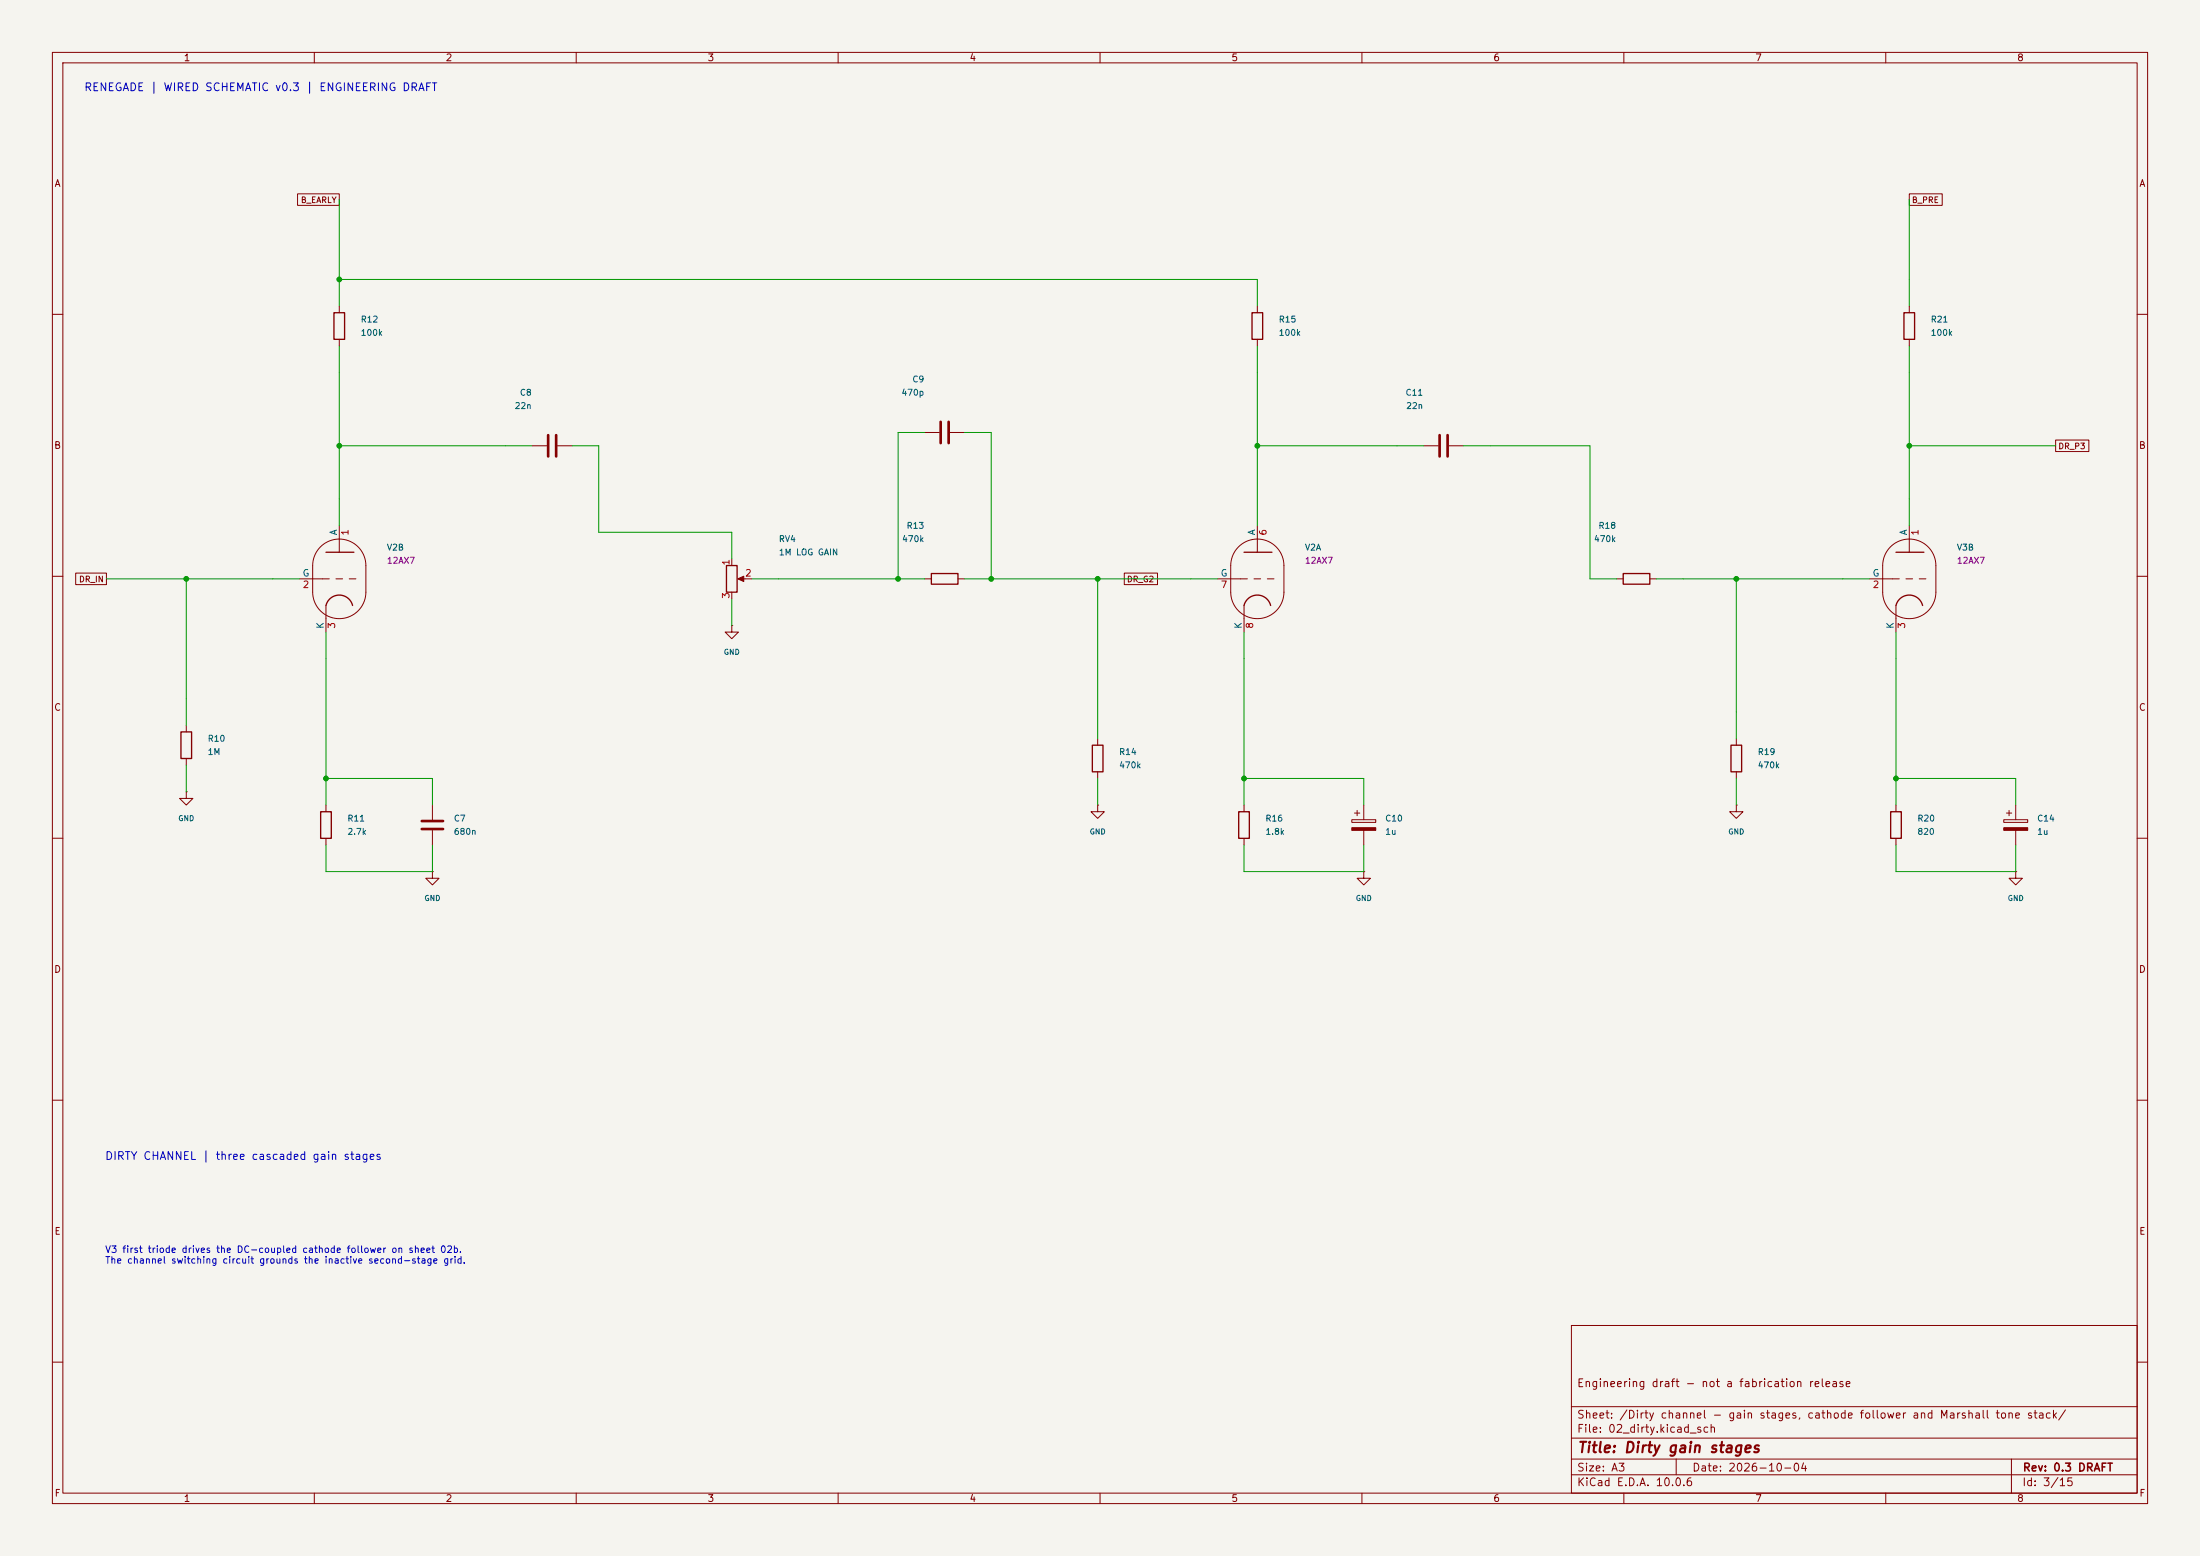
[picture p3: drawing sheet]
<svg xmlns="http://www.w3.org/2000/svg" width="420mm" height="297mm" viewBox="0 0 420 297" stroke-linecap="round" stroke-linejoin="round" font-family="sans-serif">
<path d="M0 0h420v297h-420z" fill="#f5f4ef" stroke="#f5f4ef" stroke-width=".19"/>
<g fill="none" stroke="#840000" stroke-width=".19">
<path d="M10 10h400v277h-400zM12 12h396v273h-396zM60 10v2M110 10v2M160 10v2M210 10v2M260 10v2M310 10v2M360 10v2M56.8 37h8v2.2h-8zM364.5 37h6.3v2.2h-6.3zM64.8 58.4v1.3"/>
<path d="M240 58.4v1.3M364.5 58.4v1.3M10 60h2M64.8 64.8v1.2M240 64.8v1.2M364.5 64.8v1.2M408 60h2M101.6 85.1h2.8M106.4 85.1h2.8M176.5 82.6h2.8M181.4 82.6h2.7M271.8 85.1h2.8"/>
<path d="M276.6 85.1h2.8M392.4 84h6.4v2.2h-6.4zM10 110h2M14.5 109.4h5.8v2.2h-5.8zM57.1 110.5h5.8M61.2 104.4a5.1 5.1 0 0 1 5.5-1.1 5.1 5.1 0 0 1 3.1 4.7v5a5.1 5.1 0 0 1-5 5.1 5.1 5.1 0 0 1-5.1-5.1v-5a5.1 5.1 0 0 1 1.5-3.6zM62.2 115.6v5.1M64.1 110.5h1.3M64.8 100.3v5.1M66.7 110.5h1.2M139.7 119.4v1.3h1.3l-1.3 1.2-1.3-1.2h1.3M139.7 119.4h.1"/>
<path d="M139.7 106.7v1.3M139.7 113v1.3M141.2 110.5h2.3M176.5 110.5h1.3M182.9 110.5h1.2M214.6 109.4h6.4v2.2h-6.4zM232.4 110.5h5.7M236.4 104.4a5.1 5.1 0 0 1 5.6-1.1 5.1 5.1 0 0 1 3.1 4.7v5a5.1 5.1 0 0 1-5.1 5.1 5.1 5.1 0 0 1-5.1-5.1v-5a5.1 5.1 0 0 1 1.5-3.6zM237.5 115.6v5.1M239.4 110.5h1.3M240 100.3v5.1M241.9 110.5h1.3"/>
<path d="M308.6 110.5h1.3M315 110.5h1.2M356.9 110.5h5.7M360.9 104.4a5.1 5.1 0 0 1 5.5-1.1 5.1 5.1 0 0 1 3.2 4.7v5a5.1 5.1 0 0 1-5.1 5.1 5.1 5.1 0 0 1-5.1-5.1v-5a5.1 5.1 0 0 1 1.5-3.6zM361.9 115.6v5.1M363.9 110.5h1.2M364.5 100.3v5.1M366.4 110.5h1.3M408 110h2M35.6 138.4v1.3M10 160h2M35.6 151.1v1.3h1.2l-1.2 1.3-1.3-1.3h1.3"/>
<path d="M35.6 151.1h.1M35.6 144.8v1.3M62.2 153.7v1.2M82.5 153.7v2.8M82.5 158.5v2.8M209.5 153.7v1.2h1.3l-1.3 1.3-1.2-1.3h1.2M209.5 153.7h.1M209.5 141v1.2M209.5 147.3v1.3M237.5 153.7v1.2M258.1 156.5h4.5v.5h-4.5zM258.6 155.2h1"/>
<path d="M259.1 154.7v1M260.3 153.7v2.8M260.3 158.5v2.8M331.5 153.7v1.2h1.2l-1.2 1.3-1.3-1.3h1.3M331.5 153.7h.1M331.5 141v1.2M331.5 147.3v1.3M361.9 153.7v1.2M382.5 156.5h4.6v.5h-4.6zM383 155.2h1M383.5 154.7v1M384.8 153.7v2.8"/>
<path d="M384.8 158.5v2.8M408 160h2M62.2 160v1.3M82.5 166.4v1.2h1.3l-1.3 1.3-1.2-1.3h1.2M82.5 166.4h.1M237.5 160v1.3M260.3 166.4v1.2h1.3l-1.3 1.3-1.2-1.3h1.2M260.3 166.4h.1M361.9 160v1.3M384.8 166.4v1.2h1.3l-1.3 1.3-1.3-1.3h1.3M384.8 166.4h.1M10 210h2"/>
<path d="M408 210h2M300 253h108v32h-108zM10 260h2M300 278.5h108M300 274.5h108M300 268.5h108M320 278.5v3M384 278.5v6.5M408 260h2M60 285v2M110 285v2M160 285v2"/>
<path d="M210 285v2M260 285v2M300 281.5h108M310 285v2M360 285v2"/>
</g>
<g fill="none" stroke="#840000" stroke-width=".25">
<path d="M63.8 59.7h2v5.1h-2zM239 59.7h2v5.1h-2zM363.5 59.7h2v5.1h-2zM62.2 105.4h5.4M62.2 115.6a2.62 2.62 0 0 1 2.6-2 2.62 2.62 0 0 1 2.5 2M138.7 108h2v5h-2zM177.8 109.5h5.1v2h-5.1zM237.5 105.4h5.3M237.5 115.6a2.62 2.62 0 0 1 2.5-2 2.62 2.62 0 0 1 2.6 2M309.9 109.5h5.1v2h-5.1zM361.9 105.4h5.4M361.9 115.6a2.62 2.62 0 0 1 2.6-2 2.62 2.62 0 0 1 2.5 2"/>
<path d="M34.5 139.7h2.1v5.1h-2.1zM61.2 154.9h2v5.1h-2zM208.5 142.2h2.1v5.1h-2.1zM236.5 154.9h2v5.1h-2zM330.5 142.2h2v5.1h-2zM360.9 154.9h2.1v5.1h-2.1z"/>
</g>
<path d="M104.6 83.1v4M106.2 83.1v4M179.6 80.5v4.1M181.1 80.5v4.1M274.8 83.1v4M276.4 83.1v4M80.5 156.7h4.1M80.5 158.2h4.1" fill="none" stroke="#840000" stroke-width=".51"/>
<g fill="#840000" stroke="#840000" stroke-width=".19">
<path d="M140.8 110.5l1.2-.5v1z"/>
<path d="M258.1 158h4.5v.5h-4.5z"/>
<path d="M382.5 158h4.6v.5h-4.6z"/>
</g>
<g fill="none" stroke="#009600" stroke-width=".19">
<path d="M64.8 38.1v20.3M364.5 38.1v20.3M64.8 53.3h175.2v5.1M64.8 66v34.3M240 66v34.3M364.5 66v34.3M64.8 85.1h36.8M109.2 85.1h5.1v16.5h25.4v5.1M176.5 82.6h-5.1v27.9M184.1 82.6h5.1v27.9M240 85.1h31.8M279.4 85.1h24.1v25.4h5.1"/>
<path d="M364.5 85.1h27.9M20.3 110.5h36.8M35.6 110.5v27.9M139.7 114.3v5.1M143.5 110.5h33M184.1 110.5h48.3M209.5 110.5v30.5M316.2 110.5h40.7M331.5 110.5v30.5M62.2 120.7v33M237.5 120.7v33M361.9 120.7v33"/>
<path d="M35.6 146.1v5M62.2 148.6h20.3v5.1M209.5 148.6v5.1M237.5 148.6h22.8v5.1M331.5 148.6v5.1M361.9 148.6h22.9v5.1M62.2 161.3v5.1h20.3v-5.1M237.5 161.3v5.1h22.8v-5.1M361.9 161.3v5.1h22.9v-5.1"/>
</g>
<g fill="#009600" stroke="#009600" stroke-width=".19">
<circle cx="361.9" cy="148.6" r=".46"/>
<circle cx="331.5" cy="110.5" r=".46"/>
<circle cx="364.5" cy="85.1" r=".46"/>
<circle cx="64.8" cy="53.3" r=".46"/>
<circle cx="64.8" cy="85.1" r=".46"/>
<circle cx="35.6" cy="110.5" r=".46"/>
<circle cx="62.2" cy="148.6" r=".46"/>
<circle cx="189.2" cy="110.5" r=".46"/>
<circle cx="171.4" cy="110.5" r=".46"/>
<circle cx="240" cy="85.1" r=".46"/>
<circle cx="209.5" cy="110.5" r=".46"/>
<circle cx="237.5" cy="148.6" r=".46"/>
</g>
<text font-size="2" fill="#840000" x="301" y="277.8">Title: Dirty gain stages</text>
<g font-size="1.5" fill="#0000c2">
<text x="16" y="17.8">RENEGADE | WIRED SCHEMATIC v0.3 | ENGINEERING DRAFT</text>
<text x="20" y="221.8">DIRTY CHANNEL | three cascaded gain stages</text>
</g>
<g font-size="1.5" fill="#840000">
<text x="300.9" y="265.1">Engineering draft - not a fabrication release</text>
<text x="300.9" y="273.8">File: 02_dirty.kicad_sch</text>
<text x="300.9" y="271.1">Sheet: /Dirty channel - gain stages, cathode follower and Marshall tone stack/</text>
<text x="300.9" y="281.2">Size: A3</text>
<text x="322.9" y="281.2">Date: 2026-10-04</text>
<text x="386" y="281.2">Rev: 0.3 DRAFT</text>
<text x="300.9" y="284">KiCad E.D.A. 10.0.6</text>
<text x="385.9" y="284">Id: 3/15</text>
</g>
<g font-size="1.3" fill="#840000">
<text x="35" y="12">1</text>
<text x="85" y="12">2</text>
<text x="135" y="12">3</text>
<text x="185" y="12">4</text>
<text x="235" y="12">5</text>
<text x="285" y="12">6</text>
<text x="335" y="12">7</text>
<text x="385" y="12">8</text>
<text x="10.3" y="36">A</text>
<text x="408.3" y="36">A</text>
<text x="10.2" y="86">B</text>
<text x="408.2" y="86">B</text>
<text x="10.2" y="136">C</text>
<text x="408.2" y="136">C</text>
<text x="10.2" y="186">D</text>
<text x="408.2" y="186">D</text>
<text x="10.3" y="236">E</text>
<text x="408.3" y="236">E</text>
<text x="10.3" y="286">F</text>
<text x="35" y="287">1</text>
<text x="85" y="287">2</text>
<text x="135" y="287">3</text>
<text x="185" y="287">4</text>
<text x="235" y="287">5</text>
<text x="285" y="287">6</text>
<text x="335" y="287">7</text>
<text x="385" y="287">8</text>
<text x="408.3" y="286">F</text>
</g>
<g font-size="1.3" fill="#006464">
<text x="64.6" y="102.3" transform="rotate(-90 64.6 102.3)">A</text>
<text x="239.9" y="102.3" transform="rotate(-90 239.9 102.3)">A</text>
<text x="364.4" y="102.3" transform="rotate(-90 364.4 102.3)">A</text>
<text x="57.7" y="110.4">G</text>
<text x="232.9" y="110.4">G</text>
<text x="357.4" y="110.4">G</text>
<text x="62.1" y="120.1" transform="rotate(-90 62.1 120.1)">K</text>
<text x="237.4" y="120.1" transform="rotate(-90 237.4 120.1)">K</text>
<text x="361.8" y="120.1" transform="rotate(-90 361.8 120.1)">K</text>
</g>
<g font-size="1.3" fill="#a90000">
<text x="66.8" y="102.3" transform="rotate(-90 66.8 102.3)">1</text>
<text x="242.1" y="102.3" transform="rotate(-90 242.1 102.3)">6</text>
<text x="366.6" y="102.3" transform="rotate(-90 366.6 102.3)">1</text>
<text x="57.7" y="112.6">2</text>
<text x="139.6" y="108" transform="rotate(-90 139.6 108)">1</text>
<text x="142.1" y="110.4">2</text>
<text x="232.9" y="112.6">7</text>
<text x="357.4" y="112.6">2</text>
<text x="139.6" y="114.4" transform="rotate(-90 139.6 114.4)">3</text>
<text x="64.3" y="120.1" transform="rotate(-90 64.3 120.1)">3</text>
<text x="239.6" y="120.1" transform="rotate(-90 239.6 120.1)">8</text>
<text x="364" y="120.1" transform="rotate(-90 364 120.1)">3</text>
</g>
<g font-size="1.3" fill="#0000c2">
<text x="20" y="239.5">V3 first triode drives the DC-coupled cathode follower on sheet 02b.</text>
<text x="20" y="241.5">The channel switching circuit grounds the inactive second-stage grid.</text>
</g>
<g font-size="1.2" fill="#006464">
<text x="68.8" y="61.8">R12</text>
<text x="68.8" y="64.4">100k</text>
<text x="244" y="61.8">R15</text>
<text x="244" y="64.4">100k</text>
<text x="368.5" y="61.8">R21</text>
<text x="368.5" y="64.4">100k</text>
<text x="99.1" y="75.8">C8</text>
<text x="172" y="75.8">470p</text>
<text x="174.1" y="73.3">C9</text>
<text x="268.2" y="75.8">C11</text>
<text x="98.2" y="78.3">22n</text>
<text x="268.3" y="78.3">22n</text>
<text x="173" y="101.2">R13</text>
<text x="305.1" y="101.2">R18</text>
<text x="73.8" y="105.4">V2B</text>
<text x="148.6" y="103.7">RV4</text>
<text x="148.6" y="106.3">1M LOG GAIN</text>
<text x="172.1" y="103.7">470k</text>
<text x="249" y="105.4">V2A</text>
<text x="304.2" y="103.7">470k</text>
<text x="373.5" y="105.4">V3B</text>
<text x="39.5" y="141.8">R10</text>
<text x="39.5" y="144.4">1M</text>
<text x="213.5" y="144.4">R14</text>
<text x="213.5" y="146.9">470k</text>
<text x="335.5" y="144.4">R19</text>
<text x="335.5" y="146.9">470k</text>
<text x="66.2" y="157.1">R11</text>
<text x="66.2" y="159.6">2.7k</text>
<text x="86.5" y="157.1">C7</text>
<text x="86.5" y="159.6">680n</text>
<text x="241.5" y="157.1">R16</text>
<text x="241.5" y="159.6">1.8k</text>
<text x="264.3" y="157.1">C10</text>
<text x="264.3" y="159.6">1u</text>
<text x="365.9" y="157.1">R20</text>
<text x="365.9" y="159.6">820</text>
<text x="388.8" y="157.1">C14</text>
<text x="388.8" y="159.6">1u</text>
</g>
<g font-size="1.2" fill="#840084">
<text x="73.8" y="107.9">12AX7</text>
<text x="249" y="107.9">12AX7</text>
<text x="373.5" y="107.9">12AX7</text>
</g>
<g font-size="1.1" fill="#840000">
<text x="57.3" y="39">B_EARLY</text>
<text x="364.9" y="39">B_PRE</text>
<text x="392.8" y="86">DR_P3</text>
<text x="15" y="111.4">DR_IN</text>
<text x="215" y="111.4">DR_G2</text>
</g>
<g font-size="1" fill="#006464">
<text x="138.1" y="125.2">GND</text>
<text x="33.9" y="157">GND</text>
<text x="207.9" y="159.5">GND</text>
<text x="329.8" y="159.5">GND</text>
<text x="80.9" y="172.2">GND</text>
<text x="258.7" y="172.2">GND</text>
<text x="383.2" y="172.2">GND</text>
</g>
</svg>
